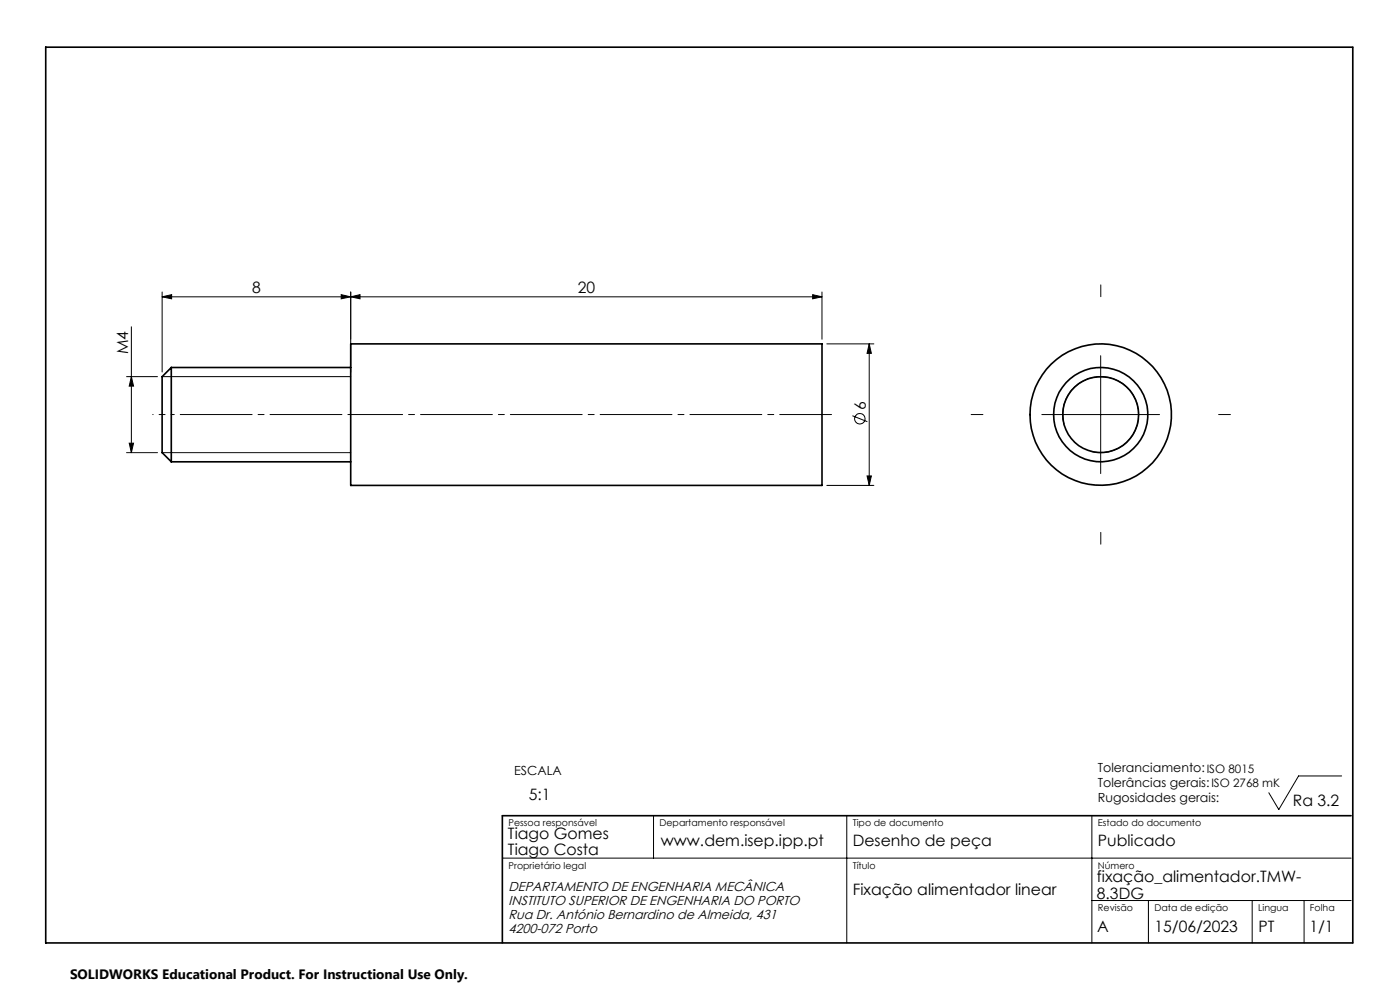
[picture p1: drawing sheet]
<svg xmlns="http://www.w3.org/2000/svg" width="297mm" height="210mm" viewBox="0 0 297 210" stroke-linecap="round" stroke-linejoin="round" font-family="sans-serif">
<g fill="none" stroke="#000" stroke-width=".35">
<path d="M9.7 10h277.3v190h-277.3zM36.3 78v20M36.3 78l-1.9 1.9v16.1l1.9 2M36.3 78h38.1M74.4 72.9h100v30.1h-100zM36.3 98h38.1M286.6 173h-180v27"/>
<circle cx="233.5" cy="88" r="8.1"/>
<circle cx="233.5" cy="88" r="10"/>
<circle cx="233.5" cy="88" r="15"/>
</g>
<g fill="none" stroke="#000" stroke-width=".21">
<path d="M26.8 79.9h6.6M27.9 79.9l.4 2h-.9zM27.9 69.3v26.7M34.4 79.9h40M34.4 63l2-.5v.9zM34.4 63h140M34.4 61.9v17M72.4 62.5l2 .5-2 .4zM74.4 63l2-.5v.9zM74.4 61.9v17M172.4 62.5l2 .5-2 .4zM174.4 61.9v10.1"/>
<path d="M175.4 72.9h10M184.4 72.9l.5 2.1h-1zM184.4 72.9v30.1M233.5 75.5v25M26.8 96h6.6M27.4 94h.9l-.4 2zM34.4 96h40M180.8 88.2l3.2 1.3M221 87.9h25M225.7 90a8 8 0 0 1 7.1-10 8 8 0 0 1 8.7 8.7 8 8 0 0 1-10.1 7M175.4 103h10M183.9 101h1l-.5 2z"/>
<path d="M138.6 173v9M179.6 173v27M231.6 173v27M284.6 164.6h-9.1l-4.2 7.1-2.1-3.5M106.6 182h180M231.6 191h55M243.6 191v9M265.6 191v9M276.6 191v9"/>
<circle cx="182.4" cy="88.8" r="1.1"/>
</g>
<path d="M233.5 62.9v-2.5M208.5 87.9h-2.5M258.5 87.9h2.5M233.5 112.9v2.5" fill="none" stroke="#000" stroke-width=".21" stroke-dasharray="15.2 1.3 1.3 1.3"/>
<path d="M74.4 87.9h102" fill="none" stroke="#000" stroke-width=".21" stroke-dasharray="15.2 1.3 1.3 1.3" stroke-dashoffset="4.2"/>
<path d="M36.4 87.9h38" fill="none" stroke="#000" stroke-width=".21" stroke-dasharray="15.2 1.3 1.3 1.3" stroke-dashoffset="-1.9"/>
<path d="M36.4 87.9h-4" fill="none" stroke="#000" stroke-width=".21" stroke-dasharray="15.2 1.3 1.3 1.3" stroke-dashoffset="15.2"/>
<g fill="#000">
<path d="M34.4 63l2-.5v.9zM72.4 62.5l2 .5-2 .4z"/>
<path d="M172.4 62.5l2 .5-2 .4zM74.4 63l2-.5v.9z"/>
<path d="M183.9 101h1l-.5 2zM184.4 72.9l.5 2.1h-1zM27.4 94h.9l-.4 2zM27.9 79.9l.4 2h-.9z"/>
</g>
<g font-size="3.3">
<text x="53.5" y="62.2">8</text>
<text x="122.6" y="62.2">20</text>
<text x="27.2" y="75.1" transform="rotate(-90 27.2 75.1)">M4</text>
<text x="183.6" y="87" transform="rotate(-90 183.6 87)">6</text>
<text x="112.2" y="169.7">5:1</text>
<text x="274.3" y="171">Ra 3.2</text>
<text x="107.8" y="178">Tiago Gomes</text>
<text x="140.2" y="179.5">www.dem.isep.ipp.pt</text>
<text x="180.9" y="179.5">Desenho de peça</text>
<text x="232.9" y="179.5">Publicado</text>
<text x="107.8" y="181.5">Tiago Costa</text>
<text x="180.9" y="189.8">Fixação alimentador linear</text>
<text x="232.7" y="187.1">fixação_alimentador.TMW-</text>
<text x="232.7" y="190.6">8.3DG</text>
<text x="232.8" y="197.7">A</text>
<text x="244.9" y="197.7">15/06/2023</text>
<text x="267" y="197.7">PT</text>
<text x="277.8" y="197.7">1/1</text>
</g>
<text font-size="2.9" x="14.9" y="207.6">SOLIDWORKS Educational Product. For Instructional Use Only.</text>
<g font-size="2.8">
<text x="107.9" y="192">INSTITUTO SUPERIOR DE ENGENHARIA DO PORTO</text>
<text x="107.9" y="189">DEPARTAMENTO DE ENGENHARIA MECÂNICA</text>
<text x="107.9" y="198">4200-072 Porto</text>
<text x="107.9" y="195">Rua Dr. António Bernardino de Almeida, 431</text>
</g>
<g font-size="2.7">
<text x="109.1" y="164.4">ESCALA</text>
<text x="232.9" y="163.8">Toleranciamento:ISO 8015</text>
<text x="232.9" y="167">Tolerâncias gerais:ISO 2768 mK</text>
<text x="232.9" y="170.1">Rugosidades gerais:</text>
</g>
<g font-size="2">
<text x="107.9" y="175.3">Pessoa responsável</text>
<text x="139.9" y="175.3">Departamento responsável</text>
<text x="180.9" y="175.3">Tipo de documento</text>
<text x="232.9" y="175.1">Estado do documento</text>
<text x="107.9" y="184.3">Proprietário legal</text>
<text x="180.9" y="184.3">Título</text>
<text x="232.9" y="184.3">Número</text>
<text x="232.9" y="193.3">Revisão</text>
<text x="244.9" y="193.3">Data de edição</text>
<text x="266.9" y="193.3">Lingua</text>
<text x="277.9" y="193.3">Folha</text>
</g>
</svg>
